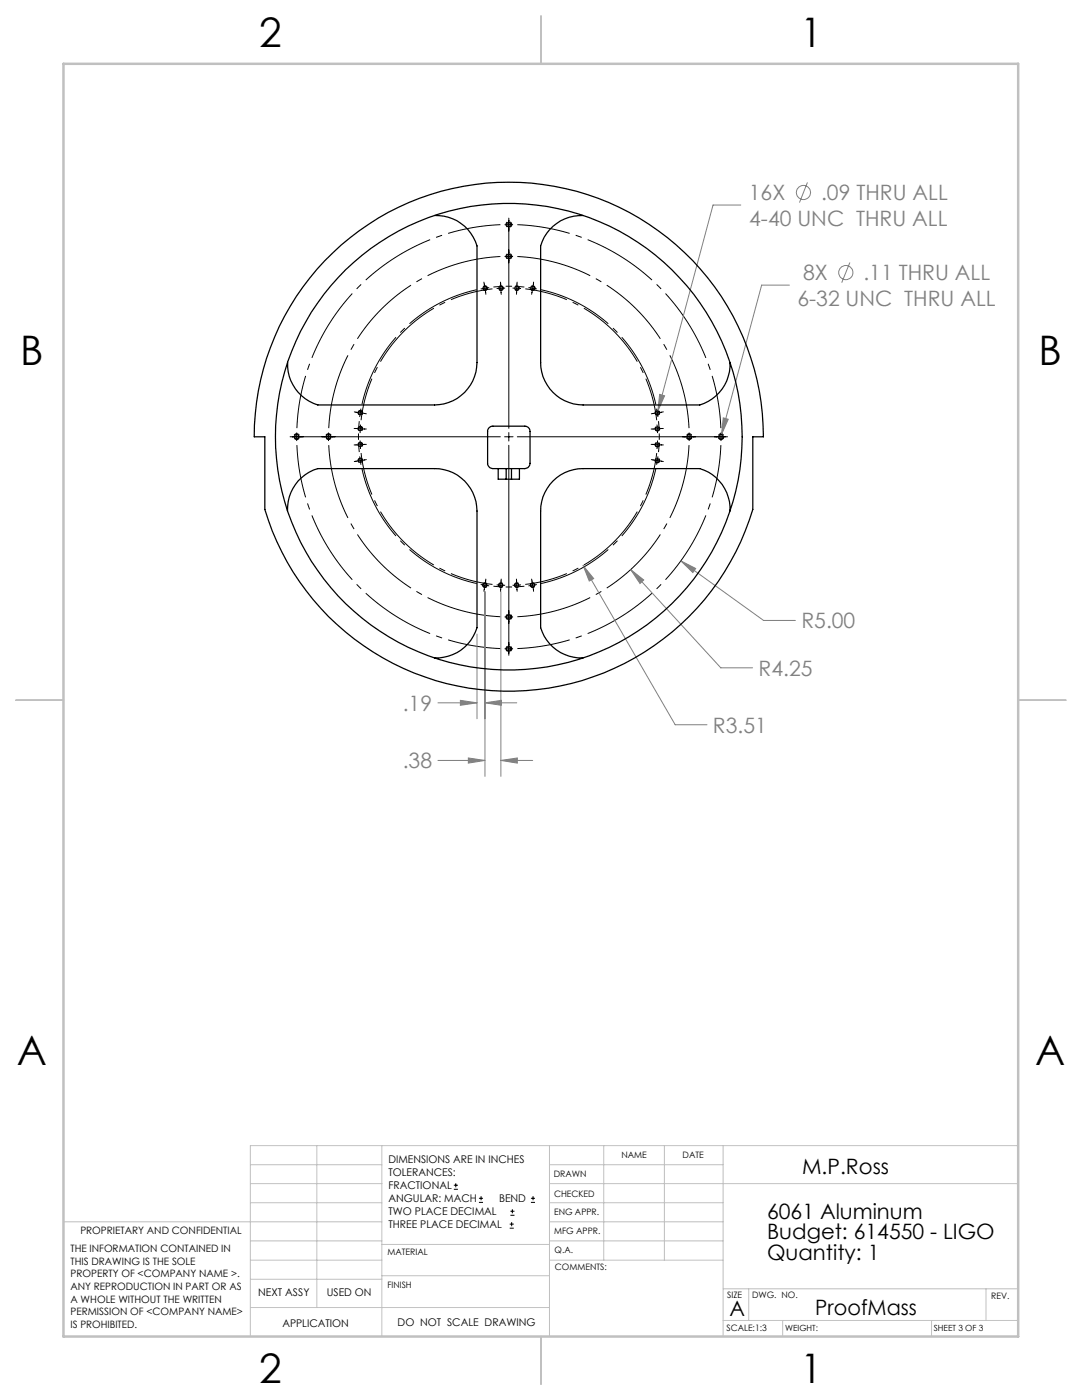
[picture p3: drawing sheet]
<svg xmlns="http://www.w3.org/2000/svg" width="216mm" height="279mm" viewBox="0 0 216 279" stroke-linecap="round" stroke-linejoin="round" font-family="sans-serif">
<g fill="none" stroke="#808080" stroke-width=".2">
<path d="M161.1 36.4l-1.6 4M147.8 40.9h-5.5l-11 41.1M157.5 56.9h-5.5l-8 29.8M169.6 52.4l-1.6 4M131.6 78.7l1 .3-1.3 3zM144.3 83.4l1 .3-1.3 3zM96.8 118.1v36.8M99.9 118.1v36.8M116.3 112.9l2.2 2.6-.9 .5zM116.3 112.9l18.4 31.7h6.4M125.8 113.7l2.6 2-.7 .8zM125.8 113.7l18 19.6h6.4"/>
<path d="M135.9 111.9l2.9 1.6-.5 .8zM135.9 111.9l16.5 11.9h6.3M91.9 139.8l3.3 .5-3.3 .5zM95.2 126.5v16.9M87.4 151.8h9.4M87.4 140.3h7.8M93.5 151.3l3.3 .5-3.3 .5zM96.8 140.3l3.2-.5v1zM96.8 140.3h6.3M99.9 151.8l3.3-.5v1zM99.9 151.8h6.4"/>
<circle cx="160.3" cy="38.4" r="1.41"/>
<circle cx="168.8" cy="54.4" r="1.41"/>
</g>
<g fill="none" stroke="#000" stroke-width=".2">
<path d="M96.6 56.3l.2 1.2M96.8 57.5l-.9 .2M96.8 57.5l.1 1.2M97.6 57.4l-.8 .1M99.9 56.3l.1 2.4M100.7 44.8h1.7M100.7 51.2h1.7M100.8 57.5l-1.7 .1M101.5 43.5v42M102.3 57.5l1.7 .1M103.2 56.3l-.2 2.4M105.4 57.4l.9 .1"/>
<path d="M106.3 57.5l.8 .2M106.3 57.5l-.2 1.2M106.5 56.3l-.2 1.2M57.9 87.2h41.9M59.2 86.3v1.7M65.5 86.3v1.7M70.7 85.5l1.2 .1M70.7 82.2l1.2 .2M71.8 91.1l.1 .8M71.9 87.9v.9M71.9 82.4l-.1 .8M71.9 85.6v.8"/>
<path d="M71.9 88.8v.8M71.9 91.9l.1 .8M71.9 82.4l1.2 .2M71.9 88.8h-1.2M71.9 85.6h1.2M71.9 91.9l-1.2 .2M71.9 84.7v.9M72 81.6l-.1 .8M73.1 88.7l-1.2 .1M73.1 91.7l-1.2 .2M100.7 87.2h1.7M101.5 86.3v1.7"/>
<path d="M101.5 88.9v41.9M103.2 87.2h42M129.9 88.7l1.3 .1M130 91.7l1.2 .2M131 81.6l.2 .8M131.1 84.7l.1 .9M131.2 91.9l-.2 .8M131.2 88.8l-.1 .8M131.2 85.6v.8M131.2 82.4l.1 .8M131.2 91.9l1.2 .2M131.2 88.8h1.2"/>
<path d="M131.2 85.6h-1.3M131.2 82.4l-1.2 .2M131.2 87.9v.9M131.3 91.1l-.1 .8M132.4 85.5l-1.2 .1M132.4 82.2l-1.2 .2M137.5 86.3v1.7M143.9 86.3v1.7M95.9 116.6l.9 .2M96.8 116.8l.8 .1M96.8 116.8l-.2 1.2M96.9 115.6l-.1 1.2"/>
<path d="M99.1 116.7l1.7 .1M100 115.6l-.1 2.4M103 115.6l.2 2.4M104 116.7l-1.7 .1M106.1 115.6l.2 1.2M106.3 116.8l-.9 .1M106.3 116.8l.2 1.2M107.1 116.6l-.8 .2M100.7 129.5h1.7M100.7 123.1h1.7M90.6 237.3h.8M90.6 236.5h.8"/>
<path d="M90.9 236.1v.9M95.6 240h.8M95.6 239.1h.8M96 238.7v.8M105.9 240h.9M105.9 239.1h.9M106.4 238.7v.8M101.7 245.1h.8M101.7 244.3h.8M101.8 242.5h.9M101.8 241.7h.9M102.1 243.9v.8"/>
<path d="M102.2 241.3v.8"/>
</g>
<g fill="none" stroke="#000" stroke-width=".2" stroke-dasharray="1.3 .6" stroke-dashoffset=".1" stroke-linecap="butt">
<path d="M97.3 57.5a.47 .47 0 0 1-.7 .4 .47 .47 0 0 1-.1-.8 .47 .47 0 0 1 .7 .3l.1 .1M100.4 57.5a.47 .47 0 0 1-.7 .4 .47 .47 0 0 1 0-.8 .47 .47 0 0 1 .7 .3v.1M103.6 57.5a.47 .47 0 0 1-.7 .4 .47 .47 0 0 1-.1-.8 .47 .47 0 0 1 .8 .3v.1M106.8 57.5a.47 .47 0 0 1-.7 .4 .47 .47 0 0 1-.1-.8 .47 .47 0 0 1 .8 .3v.1M71.9 88.3a.47 .47 0 0 1 .4 .6 .47 .47 0 0 1-.8 .1 .47 .47 0 0 1 .3-.7h.1M71.9 91.4a.47 .47 0 0 1 .4 .7 .47 .47 0 0 1-.8 .1 .47 .47 0 0 1 .3-.8h.1M71.9 81.9a.47 .47 0 0 1 .4 .7 .47 .47 0 0 1-.8 .1 .47 .47 0 0 1 .3-.8h.1M71.9 85.1a.47 .47 0 0 1 .4 .7 .47 .47 0 0 1-.8 0 .47 .47 0 0 1 .3-.7h.1M131.2 86a.47 .47 0 0 1-.5-.7 .47 .47 0 0 1 .8 0 .47 .47 0 0 1-.2 .7h-.1M131.2 82.8a.47 .47 0 0 1-.5-.6 .47 .47 0 0 1 .8-.1 .47 .47 0 0 1-.2 .7h-.1M131.2 92.4a.47 .47 0 0 1-.5-.7 .47 .47 0 0 1 .8-.1 .47 .47 0 0 1-.2 .8h-.1M131.2 89.2a.47 .47 0 0 1-.5-.7 .47 .47 0 0 1 .8-.1 .47 .47 0 0 1-.2 .8h-.1"/>
<path d="M96.3 116.8a.47 .47 0 0 1 .7-.5 .47 .47 0 0 1 .1 .8 .47 .47 0 0 1-.8-.2v-.1M99.5 116.8a.47 .47 0 0 1 .7-.5 .47 .47 0 0 1 0 .8 .47 .47 0 0 1-.7-.2v-.1M102.7 116.8a.47 .47 0 0 1 .6-.5 .47 .47 0 0 1 .1 .8 .47 .47 0 0 1-.7-.2v-.1M105.8 116.8a.47 .47 0 0 1 .7-.5 .47 .47 0 0 1 .1 .8 .47 .47 0 0 1-.8-.2v-.1"/>
</g>
<path d="M101 44.8a.58 .58 0 0 1 .8-.5 .58 .58 0 0 1 .1 1 .58 .58 0 0 1-.9-.4v-.1M101 51.2a.58 .58 0 0 1 .8-.6 .58 .58 0 0 1 .1 1 .58 .58 0 0 1-.9-.3v-.1M59.2 87.7a.58 .58 0 0 1-.5-.8 .58 .58 0 0 1 1-.1 .58 .58 0 0 1-.4 .9h-.1M65.6 87.7a.58 .58 0 0 1-.6-.8 .58 .58 0 0 1 1-.1 .58 .58 0 0 1-.3 .9h-.1M137.5 86.6a.58 .58 0 0 1 .5 .8 .58 .58 0 0 1-.9 .1 .58 .58 0 0 1 .3-.9h.1M143.9 86.6a.58 .58 0 0 1 .5 .8 .58 .58 0 0 1-1 .1 .58 .58 0 0 1 .4-.9h.1M102.1 129.5a.58 .58 0 0 1-.8 .5 .58 .58 0 0 1-.1-1 .58 .58 0 0 1 .9 .4v.1M102.1 123.1a.58 .58 0 0 1-.8 .5 .58 .58 0 0 1-.1-.9 .58 .58 0 0 1 .9 .3v.1" fill="none" stroke="#000" stroke-width=".2" stroke-dasharray="1.3 .6" stroke-dashoffset=".7" stroke-linecap="butt"/>
<path d="M99.8 44.8a42.3 42.3 0 0 0-40.6 40.6M59.2 88.8a42.3 42.3 0 0 0 40.6 40.6M143.8 85.4a42.3 42.3 0 0 0-40.6-40.6M103.2 129.4a42.3 42.3 0 0 0 40.6-40.6" fill="none" stroke="#000" stroke-width=".2" stroke-dasharray="15.2 1.3 1.3 1.3" stroke-dashoffset="4.6" stroke-linecap="butt"/>
<path d="M99.8 51.2a36 36 0 0 0-34.2 34.2M65.6 88.8a36 36 0 0 0 34.2 34.3M137.5 85.4a36 36 0 0 0-34.3-34.2M103.2 123.1a36 36 0 0 0 34.3-34.3" fill="none" stroke="#000" stroke-width=".2" stroke-dasharray="15.2 1.3 1.3 1.3" stroke-dashoffset=".1" stroke-linecap="butt"/>
<path d="M98.3 57.6a29.7 29.7 0 0 0-26.3 26.3M72 90.4a29.7 29.7 0 0 0 26.3 26.2M131 83.9a29.7 29.7 0 0 0-26.2-26.3M104.8 116.6a29.7 29.7 0 0 0 26.2-26.2" fill="none" stroke="#000" stroke-width=".2" stroke-dasharray="15.2 1.3 1.3 1.3" stroke-dashoffset="6.6" stroke-linecap="butt"/>
<path d="M104.6 57.3a30 30 0 0 0-6.1 0M71.7 84.1a30 30 0 0 0 0 6.1M131.4 90.2a30 30 0 0 0 0-6.1M98.5 117a30 30 0 0 0 6.1 0" fill="none" stroke="#000" stroke-width=".2" stroke-dasharray="15.2 1.3 1.3 1.3" stroke-dashoffset="14.1" stroke-linecap="butt"/>
<path d="M95.1 57.8a30 30 0 0 0-22.9 22.9M72.2 93.6a30 30 0 0 0 22.9 22.9M130.9 80.7a30 30 0 0 0-22.9-22.9M108 116.5a30 30 0 0 0 22.9-22.9" fill="none" stroke="#000" stroke-width=".2" stroke-dasharray="15.2 1.3 1.3 1.3" stroke-linecap="butt"/>
<g fill="none" stroke="#c0c0c0" stroke-width=".2">
<path d="M50 232.4h26.2M50 236.2h26.2M63.2 228.6v32.3M76.2 228.6v38.1M109.6 228.6v38.1M109.6 232.4h34.7M109.6 236.2h93.6M120.5 228.6v22.9M132.6 228.6v22.9M144.3 228.6v38.1M203.2 228.6h-153.2v38.1M12.7 243.8h63.5"/>
<path d="M50 251.5h26.2M50 240h26.2M50 247.7h26.2M50 255.3h26.2M76.2 254.6h33.4M76.2 248.4h33.4M109.6 251.5h34.7M109.6 243.8h34.7M109.6 240h34.7M109.6 247.7h34.7M144.3 257.2h58.9M149.4 257.2v6.3"/>
<path d="M196.7 257.2v6.3M50 260.9h59.6M144.3 263.5h58.9M156.2 263.5v3.2M185.9 263.5v3.2"/>
</g>
<path d="M108 3.2v9.5M3.1 139.7h9.6M203.2 139.7h9.5M108 266.7v9.6" fill="none" stroke="#c0c0c0" stroke-width=".25"/>
<path d="M12.7 12.7h190.5v254h-190.5z" fill="none" stroke="#c0c0c0" stroke-width=".5"/>
<path d="M144.3 83.4l-.3 3.3 1.3-3zM131.6 78.7l-.3 3.3 1.3-3zM135.9 111.9l2.4 2.4 .5-.8zM125.8 113.7l1.9 2.8 .7-.8zM116.3 112.9l1.3 3.1 .9-.5zM93.5 151.3l3.3 .5-3.3 .5zM99.9 151.8l3.3-.5v1zM91.9 139.8l3.3 .5-3.3 .5zM96.8 140.3l3.2-.5v1z" fill="#808080"/>
<g fill="none" stroke="#000" stroke-width=".25">
<path d="M64.8 52a50.8 50.8 0 0 1 55.7-12 50.8 50.8 0 0 1 31.8 47.2h-2.1v14.5a50.8 50.8 0 0 1-48.7 36.2 50.8 50.8 0 0 1-48.7-36.2v-14.5h-2.1a51 51 0 0 1 14.1-35.2zM86.7 43a8.5 8.5 0 0 1 8.5 6.1v23.3a8.5 8.5 0 0 1-8.5 8.4h-23.3a8.5 8.5 0 0 1-6-8.5M116.3 43a8.5 8.5 0 0 0-8.4 6.1v23.3a8.5 8.5 0 0 0 8.4 8.4h23.3a8.5 8.5 0 0 0 6.1-8.4M97.6 85.3l.5-.2h6.6a1.02 1.02 0 0 1 1.1 1v6.4a1.09 1.09 0 0 1-1.1 1h-6.3a1.09 1.09 0 0 1-1.1-1v-6.6zM99.4 93.5v2.1h4.2v-2.1M101 93.5v2.1M102.1 93.5v2.1M57.4 102a8.5 8.5 0 0 1 6-8.5h23.3a8.4 8.4 0 0 1 8.5 8.5v23.3a8.5 8.5 0 0 1-8.5 6M145.7 102a8.4 8.4 0 0 0-6.1-8.5h-23.3a8.4 8.4 0 0 0-8.4 8.5v23.3a8.5 8.5 0 0 0 8.4 6"/>
<circle cx="96.8" cy="57.5" r=".38"/>
<circle cx="99.9" cy="57.5" r=".38"/>
<circle cx="101.5" cy="51.2" r=".46"/>
<circle cx="101.5" cy="44.8" r=".46"/>
<circle cx="103.1" cy="57.5" r=".38"/>
<circle cx="106.3" cy="57.5" r=".38"/>
<circle cx="59.2" cy="87.2" r=".46"/>
<circle cx="65.5" cy="87.2" r=".46"/>
<circle cx="71.9" cy="91.9" r=".38"/>
<circle cx="71.9" cy="82.4" r=".38"/>
<circle cx="71.9" cy="85.6" r=".38"/>
<circle cx="71.9" cy="88.8" r=".38"/>
<circle cx="101.5" cy="87.1" r="46.6"/>
<circle cx="131.2" cy="91.9" r=".38"/>
<circle cx="131.2" cy="82.4" r=".38"/>
<circle cx="131.2" cy="88.8" r=".38"/>
<circle cx="131.2" cy="85.6" r=".38"/>
<circle cx="137.5" cy="87.2" r=".46"/>
<circle cx="143.9" cy="87.2" r=".46"/>
<circle cx="96.8" cy="116.8" r=".38"/>
<circle cx="99.9" cy="116.8" r=".38"/>
<circle cx="103.1" cy="116.8" r=".38"/>
<circle cx="106.3" cy="116.8" r=".38"/>
<circle cx="101.5" cy="129.5" r=".46"/>
<circle cx="101.5" cy="123.1" r=".46"/>
</g>
<g font-size="8.1">
<text x="51.7" y="9.3">2</text>
<text x="159.7" y="9.3">1</text>
<text x="4" y="72.8">B</text>
<text x="207.2" y="72.8">B</text>
<text x="3.3" y="212.5">A</text>
<text x="206.5" y="212.5">A</text>
<text x="51.7" y="276">2</text>
<text x="159.7" y="276">1</text>
</g>
<g font-size="4.2" fill="#808080">
<text x="149.4" y="40">16X</text>
<text x="163.8" y="40">.09 THRU ALL</text>
<text x="149.5" y="45">4-40 UNC THRU ALL</text>
<text x="160.2" y="55.9">8X</text>
<text x="172.3" y="55.9">.11 THRU ALL</text>
<text x="159.1" y="61">6-32 UNC THRU ALL</text>
<text x="159.9" y="125.4">R5.00</text>
<text x="151.4" y="134.9">R4.25</text>
<text x="80.4" y="141.8">.19</text>
<text x="142.3" y="146.2">R3.51</text>
<text x="80.4" y="153.4">.38</text>
</g>
<g font-size="4.2">
<text x="160.1" y="234.3">M.P.Ross</text>
<text x="153.1" y="243.2">6061 Aluminum</text>
<text x="153.1" y="247.4">Budget: 614550 - LIGO</text>
<text x="153.1" y="251.5">Quantity: 1</text>
<text x="145.6" y="262.7">A</text>
<text x="162.7" y="262.4">ProofMass</text>
</g>
<g font-size="2.1">
<text x="77.5" y="232.2">DIMENSIONS ARE IN INCHES</text>
<text x="77.5" y="234.7">TOLERANCES:</text>
<text x="77.5" y="237.3">FRACTIONAL</text>
<text x="77.5" y="239.9">ANGULAR: MACH</text>
<text x="99.6" y="239.9">BEND</text>
<text x="77.5" y="242.5">TWO PLACE DECIMAL</text>
<text x="77.5" y="245.1">THREE PLACE DECIMAL</text>
<text x="51.5" y="258.7">NEXT ASSY</text>
<text x="65.2" y="258.6">USED ON</text>
<text x="56.3" y="264.8">APPLICATION</text>
<text x="79.3" y="264.6">DO NOT SCALE DRAWING</text>
</g>
<g font-size="2">
<text x="14.1" y="249.9">THE INFORMATION CONTAINED IN</text>
<text x="16" y="246.3">PROPRIETARY AND CONFIDENTIAL</text>
<text x="14.1" y="252.4">THIS DRAWING IS THE SOLE</text>
<text x="14.1" y="254.9">PROPERTY OF &lt;COMPANY NAME &gt;.</text>
<text x="14.1" y="257.4">ANY REPRODUCTION IN PART OR AS</text>
<text x="14.1" y="260">A WHOLE WITHOUT THE WRITTEN</text>
<text x="14.1" y="262.5">PERMISSION OF &lt;COMPANY NAME&gt;</text>
<text x="14.1" y="265">IS PROHIBITED.</text>
</g>
<g font-size="1.8">
<text x="124" y="231.1">NAME</text>
<text x="136.2" y="231.1">DATE</text>
<text x="110.5" y="234.8">DRAWN</text>
<text x="110.5" y="238.9">CHECKED</text>
<text x="110.6" y="242.5">ENG APPR.</text>
<text x="77.3" y="250.5">MATERIAL</text>
<text x="110.6" y="246.3">MFG APPR.</text>
<text x="110.7" y="250">Q.A.</text>
<text x="77.3" y="257">FINISH</text>
<text x="110.7" y="253.5">COMMENTS:</text>
<text x="145.1" y="259">SIZE</text>
<text x="150.1" y="259.1">DWG. NO.</text>
<text x="197.8" y="259.2">REV.</text>
<text x="145" y="265.7">SCALE:1:3</text>
</g>
<g font-size="1.7">
<text x="156.7" y="265.7">WEIGHT:</text>
<text x="186.3" y="265.7">SHEET 3 OF 3</text>
</g>
</svg>
